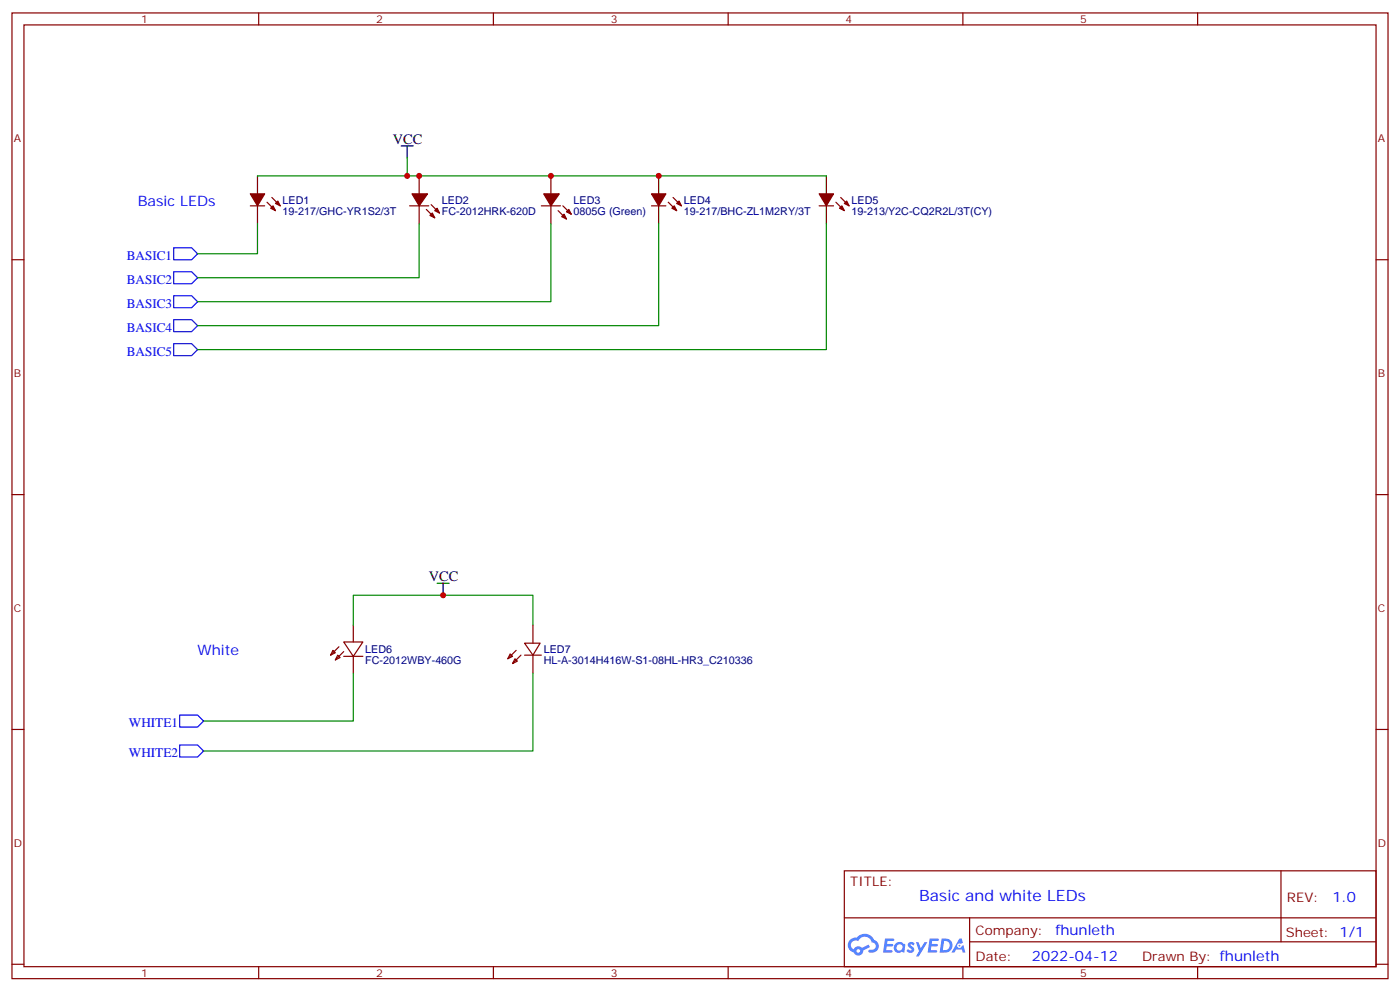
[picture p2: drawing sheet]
<svg xmlns="http://www.w3.org/2000/svg" width="412mm" height="292mm" viewBox="0 0 412 292" stroke-linecap="round" stroke-linejoin="round" font-family="sans-serif">
<g fill="none" stroke="#870000" stroke-width=".35">
<path d="M3.5 3.8h405.4v284.3h-405.4zM7.1 7.3h398.2v277.3h-398.2zM76.2 3.8v3.5M145.3 3.8v3.5M214.5 3.8v3.5M283.6 3.8v3.5M352.8 3.8v3.5M3.5 76.5h3.6M405.3 76.5h3.6M3.5 145.6h3.6M405.3 145.6h3.6M3.5 214.8h3.6"/>
<path d="M405.3 214.8h3.6M248.7 256.4h156.6v28.2h-156.6zM377.3 256.4v20.9M248.7 270.2h156.5M285.6 277.3h119.6M285.6 270.2v14.2M3.5 283.9h3.6M76.2 284.6v3.5M145.3 284.6v3.5M214.5 284.6v3.5M283.6 284.6v3.5M352.8 284.6v3.5"/>
<path d="M405.3 283.9h3.6"/>
</g>
<g fill="#5487ff">
<path d="M267.7 277.6a1.22 1.22 0 0 1 1.7 .2l-.4 .6a.47 .47 0 0 0-.3-.4 .47 .47 0 0 0-.5 .2l.1 .2a1.14 1.14 0 0 1 .8 1.8 1.14 1.14 0 0 1-1.9 0l-.2-.2 .5-.6 .7 .5a.29 .29 0 0 0 .3-.3 .29 .29 0 0 0-.2-.3 1.04 1.04 0 0 1-.6-1.7z"/>
<path d="M260.7 276.3h2.4l.3 .2-.2 .5-1.8 .1-.1 .8h1.5l.3 .4-.3 .4h-1.6l-.2 1.1h1.7l.2 .3-.2 .3-2.6 .1z"/>
<path d="M273.8 276.3h2.4l.3 .2-.1 .5-1.8 .1-.2 .8h1.6l.3 .4-.4 .4h-1.6l-.1 1.1h1.7l.2 .3-.2 .3-2.6 .1z"/>
<path d="M282.6 276.3h.7l.3 1.3-.6 .3a.69 .69 0 0 0-1 .3 .69 .69 0 0 0 .4 .9 .69 .69 0 0 0 .9-.6l.5-.2 .6 2.2h-.8l-.2-.9h-1.8l-.5 .9h-.8z"/>
<path d="M269.8 277.4h.8l.6 1.8 1.1-1.8h.9l-2.6 4.2h-.8l.9-1.5z"/>
<path d="M277.4 276.3l-.6 4.2h1.3a2.11 2.11 0 0 0 2.5-2.1 2.11 2.11 0 0 0-2.5-2.1zM278.1 277.1a1.39 1.39 0 0 1 1.7 1.4 1.39 1.39 0 0 1-1.8 1.3h-.3z"/>
<path d="M263.7 277.9a1.54 1.54 0 0 0-.1 2.2 1.54 1.54 0 0 0 2.2 .1l.6 .3 .3-2.3-.2-.3h-.4a1.49 1.49 0 0 0-2.4 0zM264 278.9a.94 .94 0 0 1 1.8 0 .94 .94 0 0 1-1.8 0z"/>
<path d="M250.4 276.7a2.18 2.18 0 0 0 1.1 3.7 1.44 1.44 0 0 0 1.6 .9 1.44 1.44 0 0 0 1.2-1.4l2-1.1-.5-.7-1.9 1a1.47 1.47 0 0 0-2.4 .4 1.39 1.39 0 0 1-.7-1.9 1.39 1.39 0 0 1 2-.5 2.12 2.12 0 0 1 2.2-1.3 2.12 2.12 0 0 1 1.9 1.7 1.14 1.14 0 0 1 1.1 1.4 1.14 1.14 0 0 1-1.7 .7 .43 .43 0 0 0-.5 .4 .43 .43 0 0 0 .4 .5 1.98 1.98 0 0 0 2.5-1.2 1.98 1.98 0 0 0-1.2-2.6 3.1 3.1 0 0 0-5.3-.6l-.9 .1zM252.3 280a.55 .55 0 0 1 1.1 0 .55 .55 0 0 1-1.1 0z"/>
<circle cx="282.6" cy="278.4" r=".26"/>
</g>
<path d="M75.8 51.8v5.3M118.2 43h3.5M119.9 43v3.5M194 51.8v5.3M243.4 51.8v5.3M75.8 60.6v5.3M194 60.6v5.3M243.4 60.6v5.3M128.8 171.7h3.5M130.5 171.7v3.6" fill="none" stroke="#000" stroke-width=".35"/>
<g fill="#870000" stroke="#870000" stroke-width=".35">
<path d="M241.3 57.1h4.2l-2.1 3.5z"/>
<path d="M247.3 61.3l.7-.7 .7 1.4z"/>
<path d="M248.7 59.9l.7-.7 .7 1.4z"/>
<path d="M165.5 63.8l.7-.7 .7 1.4z"/>
<path d="M167.6 61.7l.7 1.4-1.4-.7z"/>
<path d="M160.2 57.1h4.5l-2.4 3.5z"/>
<path d="M191.9 57.1h4.2l-2.1 3.5z"/>
<path d="M197.9 61.3l.7-.7 .7 1.4z"/>
<path d="M199.3 59.9l.7-.7 .7 1.4z"/>
<path d="M127.4 62.7l.7 1.4-1.5-.7z"/>
<path d="M128.1 62l.7-.7 .7 1.4z"/>
<path d="M121.4 57.1h4.5l-2.4 3.5z"/>
<path d="M73.7 57.1h4.3l-2.2 3.5z"/>
<path d="M79.7 61.3l.7-.7 .7 1.4z"/>
<path d="M81.1 59.9l.7-.7 .7 1.4z"/>
</g>
<g fill="none" stroke="#870000" stroke-width=".35">
<path d="M78.7 59.5l2.4 2.5M80.1 58.1l2.4 2.5M123.5 51.8v5.3M162.3 51.8v5.3M196.8 59.5l2.5 2.5M198.3 58.1l2.4 2.5M246.2 59.5l2.5 2.5M247.6 58.1l2.5 2.5M73.7 60.6h4.3M120.6 60.6h5.7M123.5 60.6v5.3M125.6 61.7l2.5 2.4"/>
<path d="M127 60.3l2.5 2.4M159.5 60.6h5.6M162.3 60.6v5.3M164.4 62l2.5 2.5M165.8 60.6l2.5 2.5M191.9 60.6h4.2M241.3 60.6h4.2M98.1 191.5l.7 .7-1.4 .7zM99.5 192.9l.7 .7-1.4 .7zM99.8 190.4l-2.4 2.5M101.2 189h5.7l-2.8 4.3zM101.2 191.8l-2.4 2.5"/>
<path d="M101.2 193.3h5.7M104.1 184.1v4.9M104.1 193.3v4.9M150.3 192.5l.7 .8-1.4 .7zM151.7 194l.7 .7-1.4 .7zM152 191.5l-2.4 2.5M153.5 192.9l-2.5 2.5M154.5 189.4h4.6l-2.1 3.5zM154.5 192.9h5M157 184.1v5.3M157 192.9v5.3"/>
</g>
<path d="M51.2 73h5.2l1.8 1.7-1.8 1.8h-5.2zM51.2 80h5.2l1.8 1.8-1.8 1.7h-5.2zM51.2 87.1h5.2l1.8 1.7-1.8 1.8h-5.2zM51.2 94.1h5.2l1.8 1.8-1.8 1.7h-5.2zM51.2 101.2h5.2l1.8 1.7-1.8 1.8h-5.2zM52.9 210.5h5.3l1.8 1.8-1.8 1.8h-5.3zM52.9 219.4h5.3l1.8 1.7-1.8 1.8h-5.3z" fill="none" stroke="#00f" stroke-width=".35"/>
<path d="M119.9 46.5v5.3h-44.1M119.9 51.8h123.5M75.8 65.9v8.8h-17.6M123.5 65.9v15.9h-65.3M162.3 65.9v22.9h-104.1M194 65.9v30h-135.8M243.4 65.9v37h-185.2M104.1 198.2v14.1h-44.1M104.1 184.1v-8.8h52.9v8.8M157 198.2v22.9h-97" fill="none" stroke="#008700" stroke-width=".35"/>
<g fill="#c00">
<circle cx="119.9" cy="51.8" r=".88"/>
<circle cx="123.5" cy="51.8" r=".88"/>
<circle cx="162.3" cy="51.8" r=".88"/>
<circle cx="194" cy="51.8" r=".88"/>
<circle cx="130.5" cy="175.3" r=".88"/>
</g>
<text font-size="4.6" fill="#00f" x="270.8" y="265.4">Basic and white LEDs</text>
<g font-size="4.2">
<text x="115.7" y="42.3">VCC</text>
<text x="126.3" y="171">VCC</text>
</g>
<g font-size="4.2" fill="#00f">
<text x="40.6" y="60.6">Basic LEDs</text>
<text x="58.2" y="192.9">White</text>
<text x="392.5" y="265.7">1.0</text>
<text x="310.9" y="275.2">fhunleth</text>
<text x="304" y="283">2022-04-12</text>
</g>
<g font-size="3.9" fill="#00f">
<text x="37.4" y="76.5">BASIC1</text>
<text x="37.4" y="83.5">BASIC2</text>
<text x="37.4" y="90.6">BASIC3</text>
<text x="37.4" y="97.6">BASIC4</text>
<text x="37.4" y="104.7">BASIC5</text>
<text x="38" y="214.1">WHITE1</text>
<text x="38" y="222.9">WHITE2</text>
</g>
<g font-size="3.9" fill="#800">
<text x="250.5" y="261">TITLE:</text>
<text x="379.1" y="265.7">REV:</text>
<text x="287.4" y="275.2">Company:</text>
<text x="378.7" y="275.8">Sheet: 1/1</text>
<text x="287.4" y="282.9">Date:</text>
<text x="336.4" y="282.9">Drawn By: fhunleth</text>
</g>
<g font-size="3.2" fill="#800">
<text x="41.6" y="6.8">1</text>
<text x="110.8" y="6.8">2</text>
<text x="179.9" y="6.8">3</text>
<text x="249.1" y="6.8">4</text>
<text x="318.2" y="6.8">5</text>
<text x="4.1" y="41.9">A</text>
<text x="405.9" y="41.9">A</text>
<text x="4.1" y="111.1">B</text>
<text x="405.9" y="111.1">B</text>
<text x="4.1" y="180.2">C</text>
<text x="405.9" y="180.2">C</text>
<text x="4.1" y="249.3">D</text>
<text x="405.9" y="249.3">D</text>
<text x="41.6" y="287.6">1</text>
<text x="110.8" y="287.6">2</text>
<text x="179.9" y="287.6">3</text>
<text x="249.1" y="287.6">4</text>
<text x="318.2" y="287.6">5</text>
</g>
<g font-size="3.2" fill="#000080">
<text x="83.3" y="63.2">19-217/GHC-YR1S2/3T</text>
<text x="83.3" y="60">LED1</text>
<text x="130.2" y="63.2">FC-2012HRK-620D</text>
<text x="130.2" y="60">LED2</text>
<text x="169" y="63.2">0805G (Green)</text>
<text x="169" y="60">LED3</text>
<text x="201.4" y="63.2">19-217/BHC-ZL1M2RY/3T</text>
<text x="201.4" y="60">LED4</text>
<text x="250.8" y="63.2">19-213/Y2C-CQ2R2L/3T(CY)</text>
<text x="250.8" y="60">LED5</text>
<text x="107.6" y="195.5">FC-2012WBY-460G</text>
<text x="107.6" y="192.3">LED6</text>
<text x="160.2" y="195.5">HL-A-3014H416W-S1-08HL-HR3_C210336</text>
<text x="160.2" y="192.3">LED7</text>
</g>
</svg>
